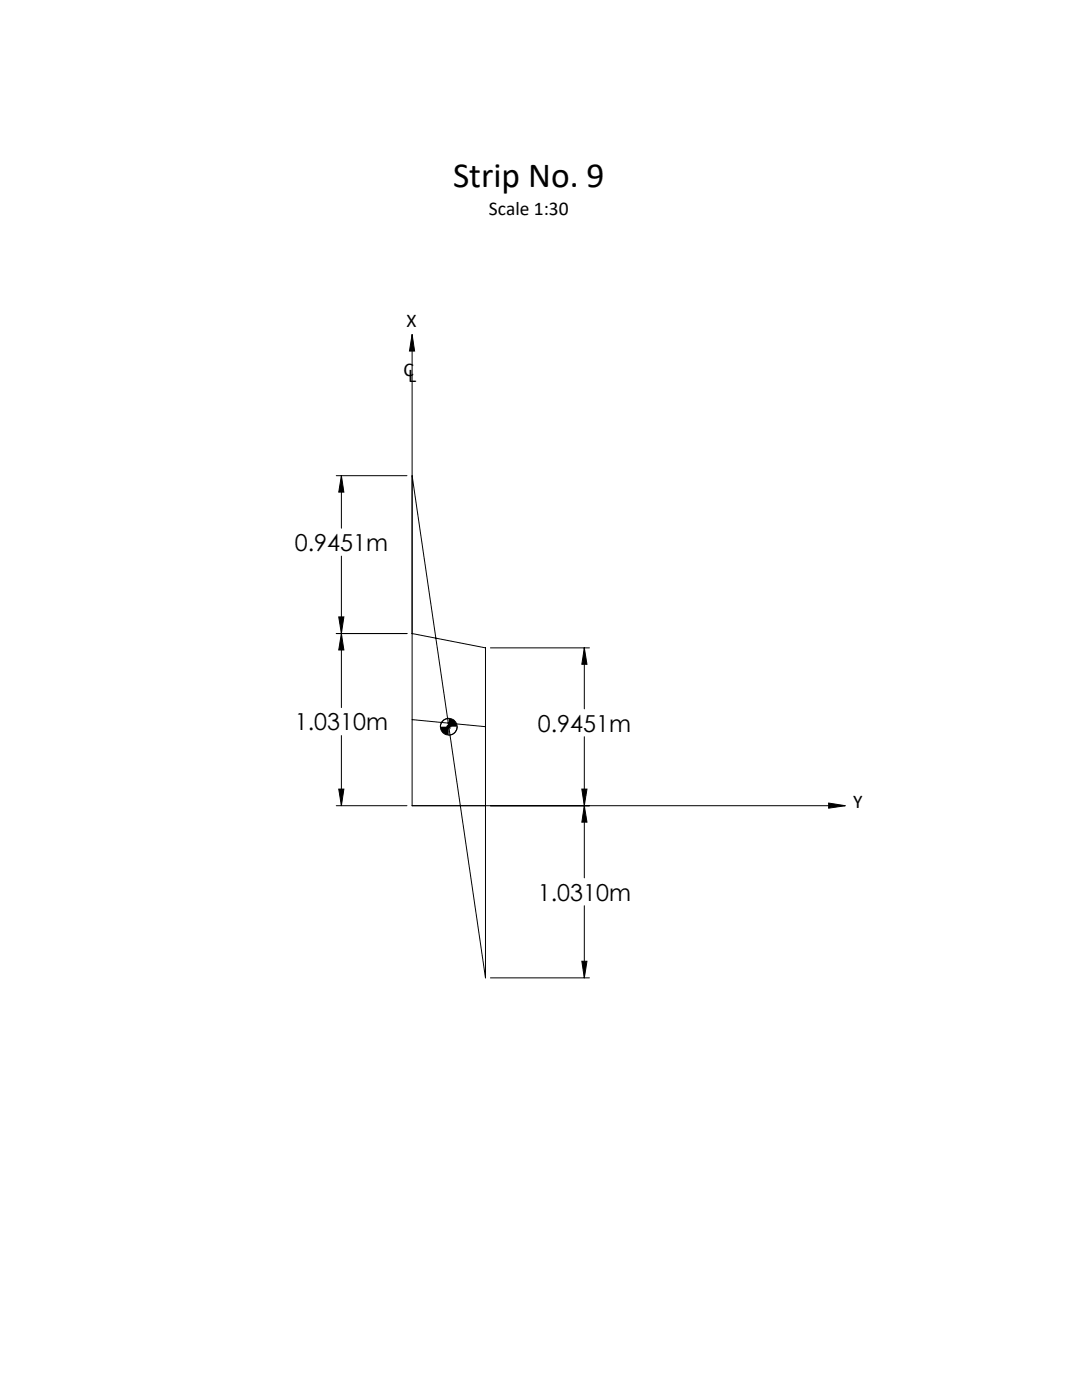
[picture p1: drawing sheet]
<svg xmlns="http://www.w3.org/2000/svg" width="216mm" height="279mm" viewBox="0 0 216 279" stroke-linecap="round" stroke-linejoin="round" font-family="sans-serif">
<g fill="none" stroke="#000" stroke-width=".2">
<path d="M82.2 66.7l.5 3.4h-1zM82.2 66.7v94.1h86.5M67.1 94.9h14.1M68.1 94.9v10.5M68.1 94.9l.5 3.3h-1zM82.2 94.9l14.7 100.3v-65.9l-14.7-2.9M68.1 111v30.2M67.1 126.4h14.1M67.6 123.1h1l-.5 3.3zM68.1 126.4l.5 3.3h-1zM97.9 129.3h19.7M116.6 129.3l.5 3.3h-1z"/>
<path d="M116.6 129.3v12.2M67.6 157.5h1l-.5 3.3zM68.1 146.8v14M82.2 143.6l14.7 1.4M89 145h1.1M89.2 144.7l.7 .7M89.5 144.5v1.1M89.5 143.4a1.69 1.69 0 0 0-1.6 1.6M89.9 144.7l-.7 .7M91.2 145a1.69 1.69 0 0 1-1.7 1.7M116.1 157.5h1l-.5 3.3zM116.6 147v28.2"/>
<path d="M67.1 160.8h14.1M116.6 160.8l.5 3.3h-1zM165.3 160.3l3.4 .5-3.4 .5zM97.9 195.2h19.7M116.1 191.8h1l-.5 3.4zM116.6 180.8v14.4"/>
<circle cx="89.6" cy="145" r="1.66"/>
</g>
<g fill="#000">
<path d="M68.1 126.4l.5 3.3h-1zM67.6 157.5h1l-.5 3.3zM116.6 160.8l.5 3.3h-1zM116.1 191.8h1l-.5 3.4zM116.6 129.3l.5 3.3h-1zM116.1 157.5h1l-.5 3.3zM67.6 123.1h1l-.5 3.3zM68.1 94.9l.5 3.3h-1z"/>
<path d="M87.9 145a1.69 1.69 0 0 0 1.6 1.7v-1.7zM89.5 143.4v1.6h1.7a1.69 1.69 0 0 0-1.7-1.6zM165.3 160.3l3.4 .5-3.4 .5zM82.2 66.7l.5 3.4h-1z"/>
</g>
<text font-size="7.1" x="90.4" y="37.3">Strip No. 9</text>
<g font-size="4.7">
<text x="58.8" y="109.9">0.9451m</text>
<text x="58.8" y="145.7">1.0310m</text>
<text x="107.3" y="146">0.9451m</text>
<text x="107.3" y="179.7">1.0310m</text>
</g>
<g font-size="3.9">
<text x="97.6" y="43">Scale 1:30</text>
<text x="81.1" y="65.3">X</text>
<text x="80.5" y="75.1">C</text>
<text x="81.5" y="76.2">L</text>
<text x="170.3" y="161.3">Y</text>
</g>
</svg>
